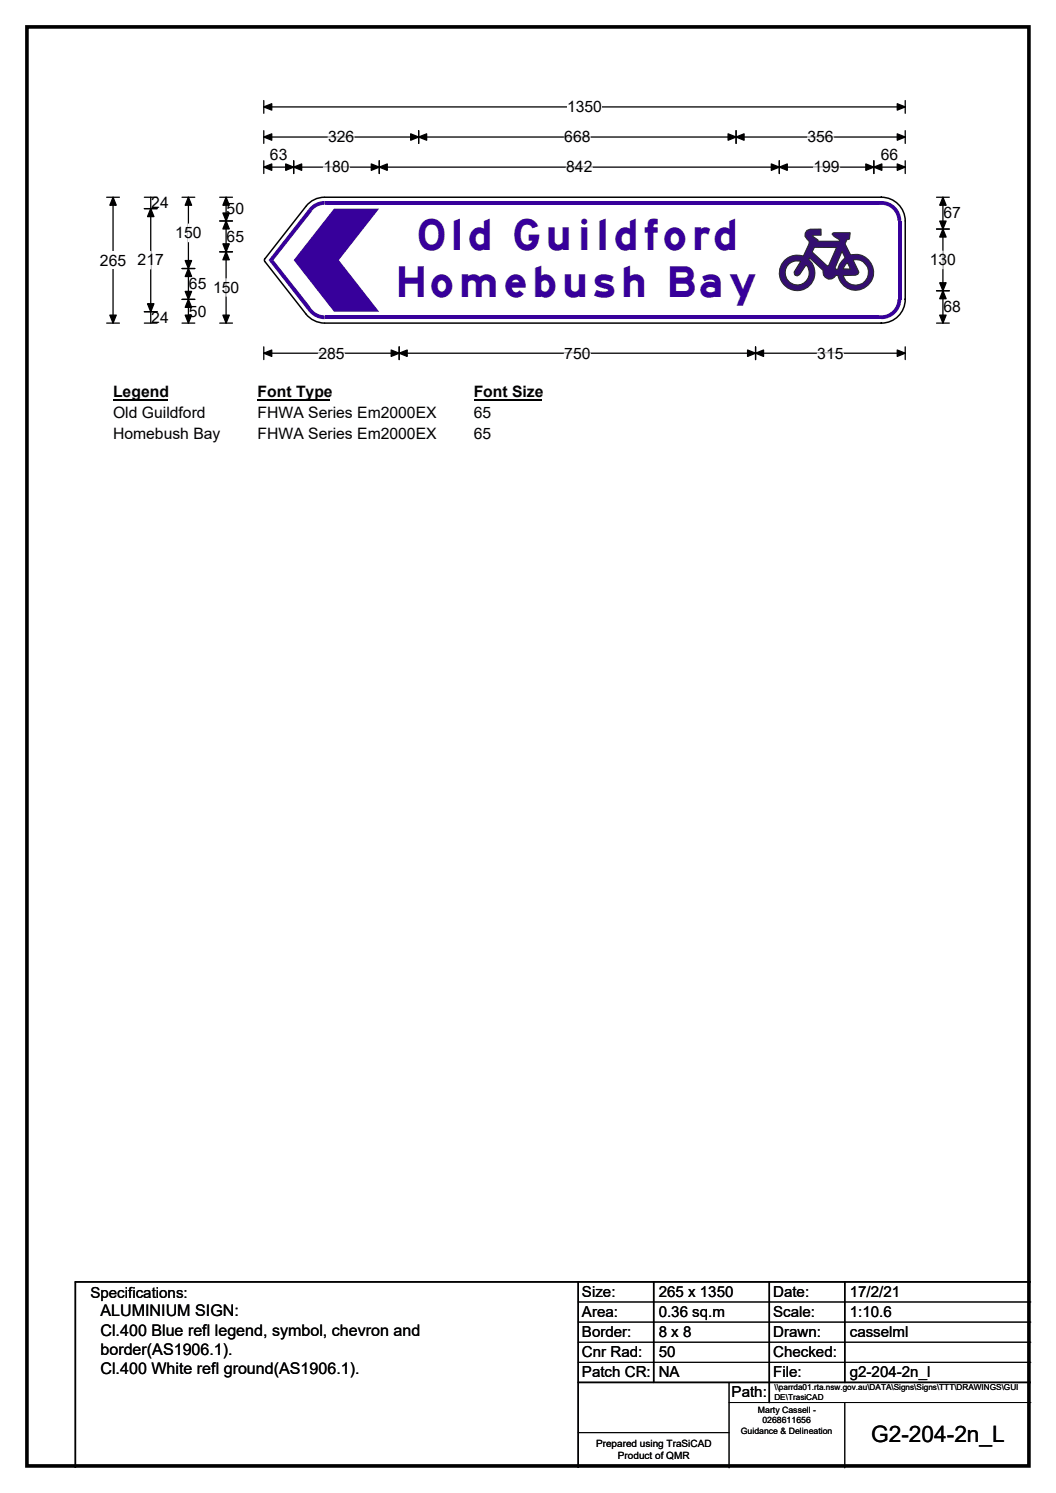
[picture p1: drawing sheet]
<svg xmlns="http://www.w3.org/2000/svg" width="210mm" height="297mm" viewBox="0 0 210 297" stroke-linecap="round" stroke-linejoin="round" font-family="sans-serif">
<path d="M5.4 5.4h199.2v286.3h-199.2z" fill="none" stroke="#000" stroke-width=".72"/>
<path d="M52.5 21.3h127.5M52.5 20v2.5M180 20v2.5" fill="none" stroke="#000" stroke-width=".25"/>
<path d="M52.5 21.3l1.5-.7v1.3zM178.4 20.6l1.6 .7-1.6 .6z" fill="#000" stroke="#000" stroke-width=".25"/>
<path d="M112.8 19.5h6.9v3.5h-6.9z" fill="#fff"/>
<g fill="none" stroke="#000" stroke-width=".25">
<path d="M21.2 39.2h2.5M22.5 39.2v25.1M52.5 27.3h127.5M52.5 26v2.5M52.5 32v2.5M52.5 33.3h127.5M58.4 32v2.5M75.4 32v2.5M83.2 26v2.5M146.4 26v2.5M155 32v2.5M173.8 32v2.5"/>
<path d="M180 26v2.5M180 32v2.5M21.2 64.3h2.5M52.5 69v2.5M52.5 70.3h127.5M79.4 69v2.5M150.2 69v2.5M180 69v2.5"/>
</g>
<g fill="#000" stroke="#000" stroke-width=".25">
<path d="M22.5 39.2l.6 1.6h-1.3zM52.5 27.3l1.5-.7v1.3zM52.5 33.3l1.5-.7v1.3zM58.4 33.3l1.6-.7v1.3zM56.8 32.6l1.6 .7-1.6 .6zM73.8 32.6l1.6 .7-1.6 .6zM75.4 33.3l1.6-.7v1.3zM83.2 27.3l1.6-.7v1.3zM81.7 26.6l1.5 .7-1.5 .6zM144.8 26.6l1.6 .7-1.6 .6zM146.4 27.3l1.6-.7v1.3zM153.4 32.6l1.6 .7-1.6 .6z"/>
<path d="M155 33.3l1.5-.7v1.3zM172.2 32.6l1.6 .7-1.6 .6zM173.8 33.3l1.5-.7v1.3zM178.4 26.6l1.6 .7-1.6 .6zM178.4 32.6l1.6 .7-1.6 .6zM21.8 62.7h1.3l-.6 1.6zM52.5 70.3l1.5-.7v1.3zM79.4 70.3l1.6-.7v1.3zM77.8 69.6l1.6 .7-1.6 .6zM148.7 69.6l1.5 .7-1.5 .6zM150.2 70.3l1.6-.7v1.3zM178.4 69.6l1.6 .7-1.6 .6z"/>
</g>
<path d="M64.3 33.3h5.2M65.2 27.3h5.2M112.2 27.3h5.2M112.6 33.3h5.2M160.6 27.3h5.2M161.8 33.3h5.2M63.3 70.3h5.2M112.2 70.3h5.2M162.5 70.3h5.2" fill="none" stroke="#fff" stroke-width=".25"/>
<path d="M19.9 50h5.2v3.5h-5.2z" fill="#fff"/>
<g fill="none" stroke="#000" stroke-width=".25">
<path d="M28.7 39.2h2.5M30 39.2v25.1M36.2 39.2h2.5M37.5 39.2v25.1M43.7 39.2h2.5M45 39.2v25.1M186.2 39.2h2.6M187.5 39.2v25.1M28.7 41.5h2.5M36.2 53.4h2.5M36.2 59.6h2.5M43.7 44h2.5"/>
<path d="M43.7 50.1h2.5M186.2 45.6h2.6M186.2 57.8h2.6M28.7 62h2.5M28.7 64.3h2.5M36.2 64.3h2.5M43.7 64.3h2.5M186.2 64.3h2.6"/>
</g>
<g fill="#000" stroke="#000" stroke-width=".25">
<path d="M37.5 39.2l.6 1.6h-1.3zM45 39.2l.6 1.6h-1.3zM187.5 39.2l.6 1.6h-1.2zM30 41.5l.6 1.6h-1.3zM37.5 53.4l.6 1.6h-1.3zM36.8 58h1.3l-.6 1.6zM36.8 51.8h1.3l-.6 1.6zM37.5 59.6l.6 1.6h-1.3zM45 44l.6 1.6h-1.3zM44.3 48.5h1.3l-.6 1.6zM44.3 42.4h1.3l-.6 1.6zM45 50.1l.6 1.6h-1.3z"/>
<path d="M187.5 45.6l.6 1.6h-1.2zM186.9 56.3h1.2l-.6 1.5zM186.9 44h1.2l-.6 1.6zM187.5 57.8l.6 1.6h-1.2zM29.3 60.4h1.3l-.6 1.6zM36.8 62.7h1.3l-.6 1.6zM44.3 62.7h1.3l-.6 1.6zM186.9 62.7h1.2l-.6 1.6z"/>
</g>
<path d="M30 50v3.5M37.5 44.6v3.5M45 55.5v3.4M187.5 50v3.5" fill="none" stroke="#fff" stroke-width=".25"/>
<path d="M22.5 76.3h10.7v3.5h-10.7z" fill="#fff"/>
<path d="M22.5 79.6h10.7" fill="none" stroke="#000" stroke-width=".32"/>
<path d="M51.2 76.3h14.4v3.5h-14.4z" fill="#fff"/>
<path d="M51.2 79.6h14.4" fill="none" stroke="#000" stroke-width=".32"/>
<path d="M94.2 76.3h13.5v3.5h-13.5z" fill="#fff"/>
<path d="M94.2 79.6h13.5" fill="none" stroke="#000" stroke-width=".32"/>
<g fill="#fff">
<path d="M22.5 80.5h18.4v3.4h-18.4z"/>
<path d="M51.2 80.5h35.5v3.4h-35.5z"/>
<path d="M94.2 80.5h3.5v3.4h-3.5z"/>
<path d="M22.5 84.6h21.2v3.5h-21.2z"/>
<path d="M51.2 84.6h35.5v3.5h-35.5z"/>
<path d="M94.2 84.6h3.5v3.5h-3.5z"/>
</g>
<g fill="#fff">
<path d="M60.8 41.1l3.8-1.9h110.7l4.7 4.8v15.6l-4.7 4.7h-110.7l-3.8-1.8-8.1-10.5v-.5z" fill-rule="evenodd"/>
<circle cx="64.5" cy="43.9" r="4.7"/>
<circle cx="53" cy="51.7" r=".48"/>
<circle cx="64.5" cy="59.5" r="4.7"/>
<circle cx="175.3" cy="59.5" r="4.7"/>
<circle cx="175.3" cy="43.9" r="4.7"/>
</g>
<g fill="#37009b">
<path d="M64.5 40h110.8v.7h-110.8z" fill-rule="evenodd"/>
<path d="M61.8 41.1a3.9 3.9 0 0 1 2.7-1.1v4l-3.1-2.5z" fill-rule="evenodd"/>
</g>
<circle cx="64.5" cy="44" r="3.2" fill="#fff"/>
<g fill="#37009b">
<path d="M61.4 41.5l.7 .5-7.7 9.8h-1z"/>
<path d="M53.4 51.8h1l7.7 9.7-.7 .5z"/>
<path d="M61.4 62l3.1-2.5v4a3.9 3.9 0 0 1-3.1-1.5z" fill-rule="evenodd"/>
</g>
<circle cx="64.5" cy="59.5" r="3.2" fill="#fff"/>
<g fill="#37009b">
<path d="M64.5 62.8h110.8v.7h-110.8z" fill-rule="evenodd"/>
<path d="M175.3 59.5h3.9a4 4 0 0 1-3.9 4z" fill-rule="evenodd"/>
</g>
<circle cx="175.3" cy="59.5" r="3.2" fill="#fff"/>
<g fill="#37009b">
<path d="M178.5 44h.7v15.6h-.7z" fill-rule="evenodd"/>
<path d="M175.3 40a4 4 0 0 1 3.9 3.9l-3.9 .1z" fill-rule="evenodd"/>
</g>
<circle cx="175.3" cy="44" r="3.2" fill="#fff"/>
<path d="M64.5 39.2a4.6 4.6 0 0 0-3.7 1.9l-8.1 10.4M64.6 39.2h110.6a4.7 4.7 0 0 1 4.8 4.8v15.5a4.7 4.7 0 0 1-4.8 4.8h-110.6M52.7 51.5v.5M52.7 52l8.1 10.5M60.8 62.4a4.8 4.8 0 0 0 3.7 1.9" fill="none" stroke="#000" stroke-width=".3"/>
<path d="M66.4 41.5h9l-8 10.3 8 10.2h-9l-8-10.2z" fill-rule="evenodd" fill="#37009b"/>
<path d="M160.4 45.8l.7-.2h2.2v1.2h-1.5l-.2 .1 1 .8v.3h4.3l.1-.3a2.79 2.79 0 0 1-1.5-1.2l.3-.2h3.2l-.1 1.3-.5 .1-.4 .8 1.1 2.2a3.6 3.6 0 0 1 4.5 2.5 3.6 3.6 0 0 1-2.6 4.4 3.6 3.6 0 0 1-4.4-2.8h-.4a1.35 1.35 0 0 1-1.7 .7 1.35 1.35 0 0 1-.8-1.7l-2.7-2.5-.2 .3a3.6 3.6 0 0 1-.8 5.9 3.6 3.6 0 0 1-5.1-3.1 3.6 3.6 0 0 1 4.8-3.5l1.1-2.3 .1-.6-.8-1v-.6z" fill-rule="evenodd" fill="#340e70" stroke="#23282b" stroke-width=".2"/>
<g fill="#fff" stroke="#23282b" stroke-width=".2">
<path d="M161.9 49.2l4.4 .1-1.5 3.5-.3 .1-3-2.8z" fill-rule="evenodd"/>
<path d="M167.4 50l.6 1.3a3.3 3.3 0 0 0-1.4 2.3h-.4l-.1-.3z" fill-rule="evenodd"/>
<path d="M168.1 52.6l.4-.3 .6 1.2h-1.4z" fill-rule="evenodd"/>
<path d="M169.6 51.7a2.55 2.55 0 0 1 3 2 2.55 2.55 0 0 1-1.9 3 2.55 2.55 0 0 1-3-1.9h2.5l.4-.3 .2-.3z" fill-rule="evenodd"/>
</g>
<path d="M156.6 52.8a2.48 2.48 0 0 1 2.6-.8l-1.3 2.1 .2 .7 .4 .1 .5-.3 1.3-1.9a2.39 2.39 0 0 1-.1 3.3 2.39 2.39 0 0 1-3.3 .1 2.39 2.39 0 0 1-.3-3.3z" fill-rule="evenodd" fill="#fff" stroke="#24211d" stroke-width=".2"/>
<path d="M115 255v37M130 255v20M153 255v24M168 255v20M205 255h-190v37M115 275h90" fill="none" stroke="#000" stroke-width=".3"/>
<path d="M115 259h90M115 263h90M115 267h90M115 271h90M145 279h60M145 275v17M168 279v13M115 285h30" fill="none" stroke="#000" stroke-width=".2"/>
<g font-size="8.5" fill="#37009b">
<text x="82.7" y="49.7">Old Guildford</text>
<text x="78.5" y="59.2">Homebush Bay</text>
</g>
<text font-size="4.5" x="173.2" y="286.9">G2-204-2n_L</text>
<g font-size="3.2">
<text x="20" y="261.9">ALUMINIUM SIGN:</text>
<text x="20" y="265.7">Cl.400 Blue refl legend, symbol, chevron and</text>
<text x="20" y="269.6">border(AS1906.1).</text>
<text x="20" y="273.4">Cl.400 White refl ground(AS1906.1).</text>
</g>
<g font-size="3.1">
<text x="112.8" y="22.3">1350</text>
<text x="65.2" y="28.3">326</text>
<text x="112.2" y="28.3">668</text>
<text x="160.6" y="28.3">356</text>
<text x="53.7" y="31.9">63</text>
<text x="64.3" y="34.3">180</text>
<text x="112.6" y="34.3">842</text>
<text x="161.8" y="34.3">199</text>
<text x="175.1" y="31.9">66</text>
<text x="30.1" y="41.4">24</text>
<text x="34.9" y="47.4">150</text>
<text x="45.1" y="42.7">50</text>
<text x="187.6" y="43.5">67</text>
<text x="19.9" y="52.8">265</text>
<text x="27.4" y="52.8">217</text>
<text x="45.1" y="48.1">65</text>
<text x="184.9" y="52.7">130</text>
<text x="37.6" y="57.5">65</text>
<text x="42.4" y="58.3">150</text>
<text x="30.1" y="64.2">24</text>
<text x="37.6" y="63">50</text>
<text x="187.6" y="62.1">68</text>
<text x="63.3" y="71.3">285</text>
<text x="112.2" y="71.3">750</text>
<text x="162.5" y="71.3">315</text>
<text x="22.5" y="79.1">Legend</text>
<text x="22.5" y="83.2">Old Guildford</text>
<text x="51.2" y="79.1">Font Type</text>
<text x="51.2" y="83.2">FHWA Series Em2000EX</text>
<text x="94.2" y="79.1">Font Size</text>
<text x="94.2" y="83.2">65</text>
<text x="22.5" y="87.4">Homebush Bay</text>
<text x="51.2" y="87.4">FHWA Series Em2000EX</text>
<text x="94.2" y="87.4">65</text>
</g>
<g font-size="3">
<text x="115.7" y="258">Size:</text>
<text x="131" y="258">265 x 1350</text>
<text x="153.7" y="258">Date:</text>
<text x="169" y="258">17/2/21</text>
<text x="18" y="258.2">Specifications:</text>
<text x="115.7" y="262">Area:</text>
<text x="131" y="262">0.36 sq.m</text>
<text x="153.7" y="262">Scale:</text>
<text x="169" y="262">1:10.6</text>
<text x="115.7" y="266">Border:</text>
<text x="115.7" y="270">Cnr Rad:</text>
<text x="131" y="266">8 x 8</text>
<text x="131" y="270">50</text>
<text x="153.7" y="266">Drawn:</text>
<text x="153.7" y="270">Checked:</text>
<text x="169" y="266">casselml</text>
<text x="115.7" y="274">Patch CR:</text>
<text x="131" y="274">NA</text>
<text x="153.7" y="274">File:</text>
<text x="169" y="274">g2-204-2n_l</text>
<text x="145.5" y="278">Path:</text>
</g>
<g font-size="2">
<text x="118.5" y="287.8">Prepared using TraSiCAD</text>
<text x="122.9" y="290.2">Product of QMR</text>
</g>
<g font-size="1.7">
<text x="150.7" y="281.1">Marty Cassell -</text>
<text x="147.3" y="285.2">Guidance &amp; Delineation</text>
<text x="151.6" y="283.1">0268611656</text>
</g>
<g font-size="1.6">
<text x="154" y="276.6">\\parrda01.rta.nsw.gov.au\DATA\Signs\Signs\TTT\DRAWINGS\GUI</text>
<text x="154" y="278.5">DE\TrasiCAD</text>
</g>
</svg>
